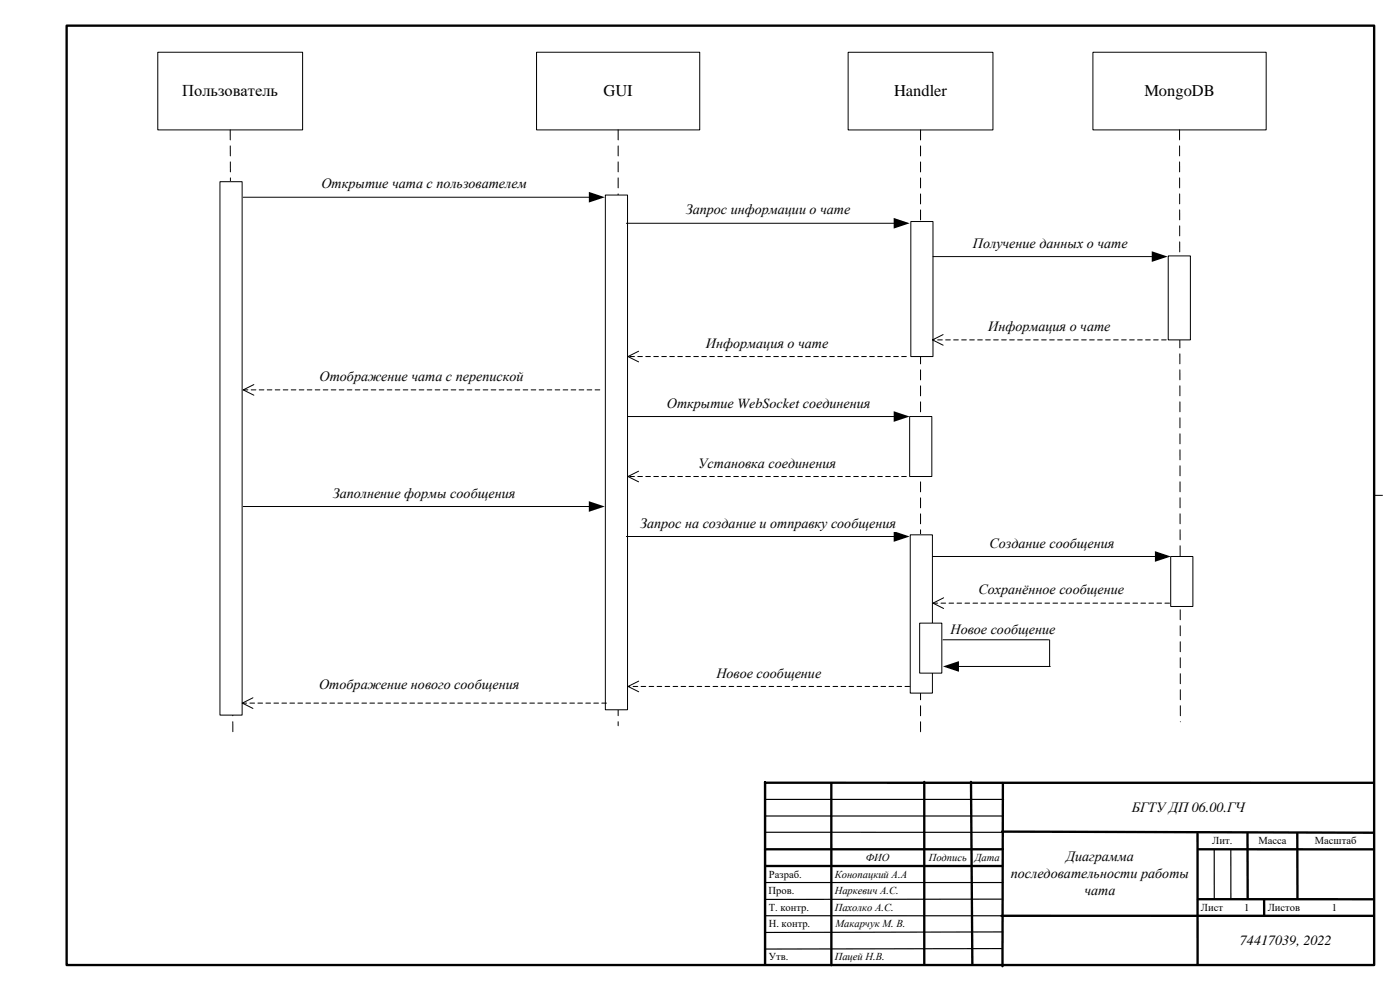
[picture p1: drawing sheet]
<svg xmlns="http://www.w3.org/2000/svg" width="420mm" height="297mm" viewBox="0 0 420 297" stroke-linecap="round" stroke-linejoin="round" font-family="sans-serif">
<path d="M69.1 39l.8 181.2M185.5 39v178.8M276.3 39v181.6M354 39l.2 177.6" fill="none" stroke="#000" stroke-width=".3" stroke-dasharray="3 1.8"/>
<path d="M20 7.7h392.4v281.9h-392.4z" fill="none" stroke="#000" stroke-width=".71"/>
<g fill="none" stroke="#000" stroke-width=".7">
<path d="M229.6 234.9h182.5M249.5 235.1v54.5M277.4 234.7v54.8M291.4 234.6l.4 54.9M301 235l-.1 55M229.6 254.9h71.4M229.7 259.9h71M300.7 249.6l111.4 .3M359.4 250.1v39.4M359.6 254.9h52.7M374.4 250v19.7M389.3 250.1l.1 19.6"/>
<path d="M300.6 274.8h111.6M359.5 269.8l52.8 .1M379.4 269.9v4.8"/>
</g>
<path d="M229.6 239.9h71.6M229.6 244.9h71.4M229.6 249.8h71.6M364.4 255.2v14.5M369.4 255.2v14.5M229.6 264.8h71.4M229.6 274.8h71.1M300.6 269.8l-71.1 .1M301 279.7l-71.4 .1M300.6 284.7l-71 .1" fill="none" stroke="#000" stroke-width=".35"/>
<path d="M229.6 234.7v54.6" fill="none" stroke="#000" stroke-width=".43"/>
<path d="M47.4 15.7h43.4v23.3h-43.4zM161 15.7h49v23.3h-49zM254.5 15.7h43.5v23.3h-43.5zM412.4 148.6h2.5zM229.4 234.7h.4v54.6h-.4z" fill="none" stroke="#000" stroke-width=".3"/>
<path d="M66 54.5h6.7v160.1h-6.7z" fill-rule="evenodd" fill="#fff"/>
<path d="M66 54.5h6.7v160.1h-6.7zM73 59.2h104.1" fill="none" stroke="#000" stroke-width=".3"/>
<path d="M176.7 57.6l4.8 1.6-4.8 1.6z" fill="#000"/>
<g fill="#fff">
<path d="M96.5 52.7h61.6v5.1h-61.6z" fill-rule="evenodd"/>
<path d="M181.7 58.5h6.6v154.5h-6.6z" fill-rule="evenodd"/>
</g>
<path d="M328 15.7h52v23.3h-52zM181.7 58.5h6.6v154.5h-6.6zM188 67h80.6" fill="none" stroke="#000" stroke-width=".3"/>
<path d="M268.2 65.4l4.8 1.6-4.8 1.6z" fill="#000"/>
<g fill="#fff">
<path d="M205.8 60.5h49.4v5.1h-49.4z" fill-rule="evenodd"/>
<path d="M273.3 66.5h6.7v40.5h-6.7z" fill-rule="evenodd"/>
</g>
<path d="M273.3 66.5h6.7v40.5h-6.7z" fill="none" stroke="#000" stroke-width=".3"/>
<path d="M350.6 76.8h6.7v25.2h-6.7z" fill-rule="evenodd" fill="#fff"/>
<path d="M350.6 76.8h6.7v25.2h-6.7zM191.7 105.4l-3.2 1.6 3.2 1.6" fill="none" stroke="#000" stroke-width=".3"/>
<path d="M272 107h-83.5" fill="none" stroke="#000" stroke-width=".3" stroke-dasharray="1.4 1"/>
<path d="M211.9 100.5h36.7v5.1h-36.7z" fill-rule="evenodd" fill="#fff"/>
<path d="M182 211h-109.3" fill="none" stroke="#000" stroke-width=".3" stroke-dasharray="1.4 1"/>
<path d="M75.9 209.4l-3.2 1.6 3.2 1.6" fill="none" stroke="#000" stroke-width=".3"/>
<path d="M351.3 167h6.7v15h-6.7z" fill-rule="evenodd" fill="#fff"/>
<path d="M280 77h66.1M351.3 167h6.7v15h-6.7z" fill="none" stroke="#000" stroke-width=".3"/>
<path d="M345.7 75.4l4.7 1.6-4.7 1.6z" fill="#000"/>
<path d="M292 70.5h46.5v5.1h-46.5z" fill-rule="evenodd" fill="#fff"/>
<path d="M350 102h-70.1" fill="none" stroke="#000" stroke-width=".3" stroke-dasharray="1.4 1"/>
<path d="M283 100.4l-3.1 1.6 3.1 1.6" fill="none" stroke="#000" stroke-width=".3"/>
<path d="M296.6 95.5h36.7v5.1h-36.7z" fill-rule="evenodd" fill="#fff"/>
<path d="M180 117h-107" fill="none" stroke="#000" stroke-width=".3" stroke-dasharray="1.4 1"/>
<path d="M76.2 115.4l-3.2 1.6 3.2 1.6" fill="none" stroke="#000" stroke-width=".3"/>
<g fill="#fff">
<path d="M95.9 110.5h61.2v5.1h-61.2z" fill-rule="evenodd"/>
<path d="M273 125h6.7v18h-6.7z" fill-rule="evenodd"/>
</g>
<path d="M188.4 125h80.2M273 125h6.7v18h-6.7z" fill="none" stroke="#000" stroke-width=".3"/>
<path d="M268.2 123.4l4.8 1.6-4.8 1.6z" fill="#000"/>
<path d="M200.1 118.5h61.1v5.1h-61.1z" fill-rule="evenodd" fill="#fff"/>
<path d="M272 143h-83.5" fill="none" stroke="#000" stroke-width=".3" stroke-dasharray="1.4 1"/>
<path d="M191.7 141.4l-3.2 1.6 3.2 1.6" fill="none" stroke="#000" stroke-width=".3"/>
<path d="M209.5 136.5h41.4v5.1h-41.4z" fill-rule="evenodd" fill="#fff"/>
<path d="M73 152h104.1" fill="none" stroke="#000" stroke-width=".3"/>
<path d="M176.7 150.4l4.8 1.6-4.8 1.6z" fill="#000"/>
<path d="M99.9 145.5h54.8v5.1h-54.8z" fill-rule="evenodd" fill="#fff"/>
<path d="M188 161h80.6" fill="none" stroke="#000" stroke-width=".3"/>
<path d="M268.2 159.4l4.8 1.6-4.8 1.6z" fill="#000"/>
<g fill="#fff">
<path d="M192.1 154.5h76.8v5.1h-76.8z" fill-rule="evenodd"/>
<path d="M273.2 160.5h6.6v47.5h-6.6z" fill-rule="evenodd"/>
</g>
<path d="M273.2 160.5h6.6v47.5h-6.6zM280 167h67" fill="none" stroke="#000" stroke-width=".3"/>
<path d="M346.6 165.4l4.8 1.6-4.8 1.6z" fill="#000"/>
<path d="M296.9 160.5h37.6v5.1h-37.6z" fill-rule="evenodd" fill="#fff"/>
<path d="M351 181h-71" fill="none" stroke="#000" stroke-width=".3" stroke-dasharray="1.4 1"/>
<path d="M283.2 179.4l-3.2 1.6 3.2 1.6" fill="none" stroke="#000" stroke-width=".3"/>
<g fill="#fff">
<path d="M293.7 174.5h43.7v5.1h-43.7z" fill-rule="evenodd"/>
<path d="M276 187h6.7v15h-6.7z" fill-rule="evenodd"/>
</g>
<path d="M276 187h6.7v15h-6.7zM283 192h31.8M315 192v7.8M191.7 204.4l-3.2 1.6 3.2 1.6M287.4 200h27.8" fill="none" stroke="#000" stroke-width=".3"/>
<path d="M283 200l4.8-1.6v3.2z" fill="#000"/>
<path d="M273 206h-84.5" fill="none" stroke="#000" stroke-width=".3" stroke-dasharray="1.4 1"/>
<path d="M215 199.5h31.5v5.1h-31.5z" fill-rule="evenodd" fill="#fff"/>
<g font-size="4.9">
<text x="54.7" y="28.8">Пользователь</text>
<text x="181.1" y="28.8">GUI</text>
<text x="268.3" y="28.8">Handler</text>
<text x="343.4" y="28.8">MongoDB</text>
</g>
<g font-size="4.2">
<text x="96.5" y="56.5">Открытие чата с пользователем</text>
<text x="205.8" y="64.3">Запрос информации о чате</text>
<text x="292" y="74.3">Получение данных о чате</text>
<text x="296.6" y="99.3">Информация о чате</text>
<text x="211.9" y="104.3">Информация о чате</text>
<text x="95.9" y="114.3">Отображение чата с перепиской</text>
<text x="200.1" y="122.3">Открытие WebSocket соединения</text>
<text x="209.5" y="140.3">Установка соединения</text>
<text x="99.9" y="149.3">Заполнение формы сообщения</text>
<text x="192.1" y="158.3">Запрос на создание и отправку сообщения</text>
<text x="296.9" y="164.3">Создание сообщения</text>
<text x="293.7" y="178.3">Сохранённое сообщение</text>
<text x="285.3" y="190.3">Новое сообщение</text>
<text x="215" y="203.3">Новое сообщение</text>
<text x="95.8" y="206.8">Отображение нового сообщения</text>
<text x="339.7" y="243.6">БГТУДП06.00.ГЧ</text>
<text x="303.4" y="263.5">последовательности работы</text>
<text x="320" y="258.4">Диаграмма</text>
<text x="325.5" y="268.6">чата</text>
<text x="372.1" y="283.5">74417039, 2022</text>
</g>
<g font-size="3.2">
<text x="363.8" y="253.4">Лит.</text>
<text x="377.6" y="253.4">Масса</text>
<text x="394.6" y="253.4">Масштаб</text>
<text x="230.8" y="263.5">Разраб.</text>
<text x="250.5" y="263.5">Конопацкий А.А</text>
<text x="259.8" y="258.3">ФИО</text>
<text x="278.7" y="258.3">Подпись</text>
<text x="292.6" y="258.3">Дата</text>
<text x="230.7" y="268.3">Пров.</text>
<text x="250.5" y="268.4">Наркевич А.С.</text>
<text x="230.7" y="273.3">Т. контр.</text>
<text x="250.5" y="273.5">Пахолко А.С.</text>
<text x="360.4" y="273.3">Лист</text>
<text x="373.4" y="273.3">1</text>
<text x="380.5" y="273.3">Листов</text>
<text x="399.7" y="273.3">1</text>
<text x="230.7" y="278.2">Н. контр.</text>
<text x="250.7" y="278.2">Макарчук М. В.</text>
<text x="230.7" y="288.2">Утв.</text>
<text x="250.5" y="288.1">Пацей Н.В.</text>
</g>
</svg>
